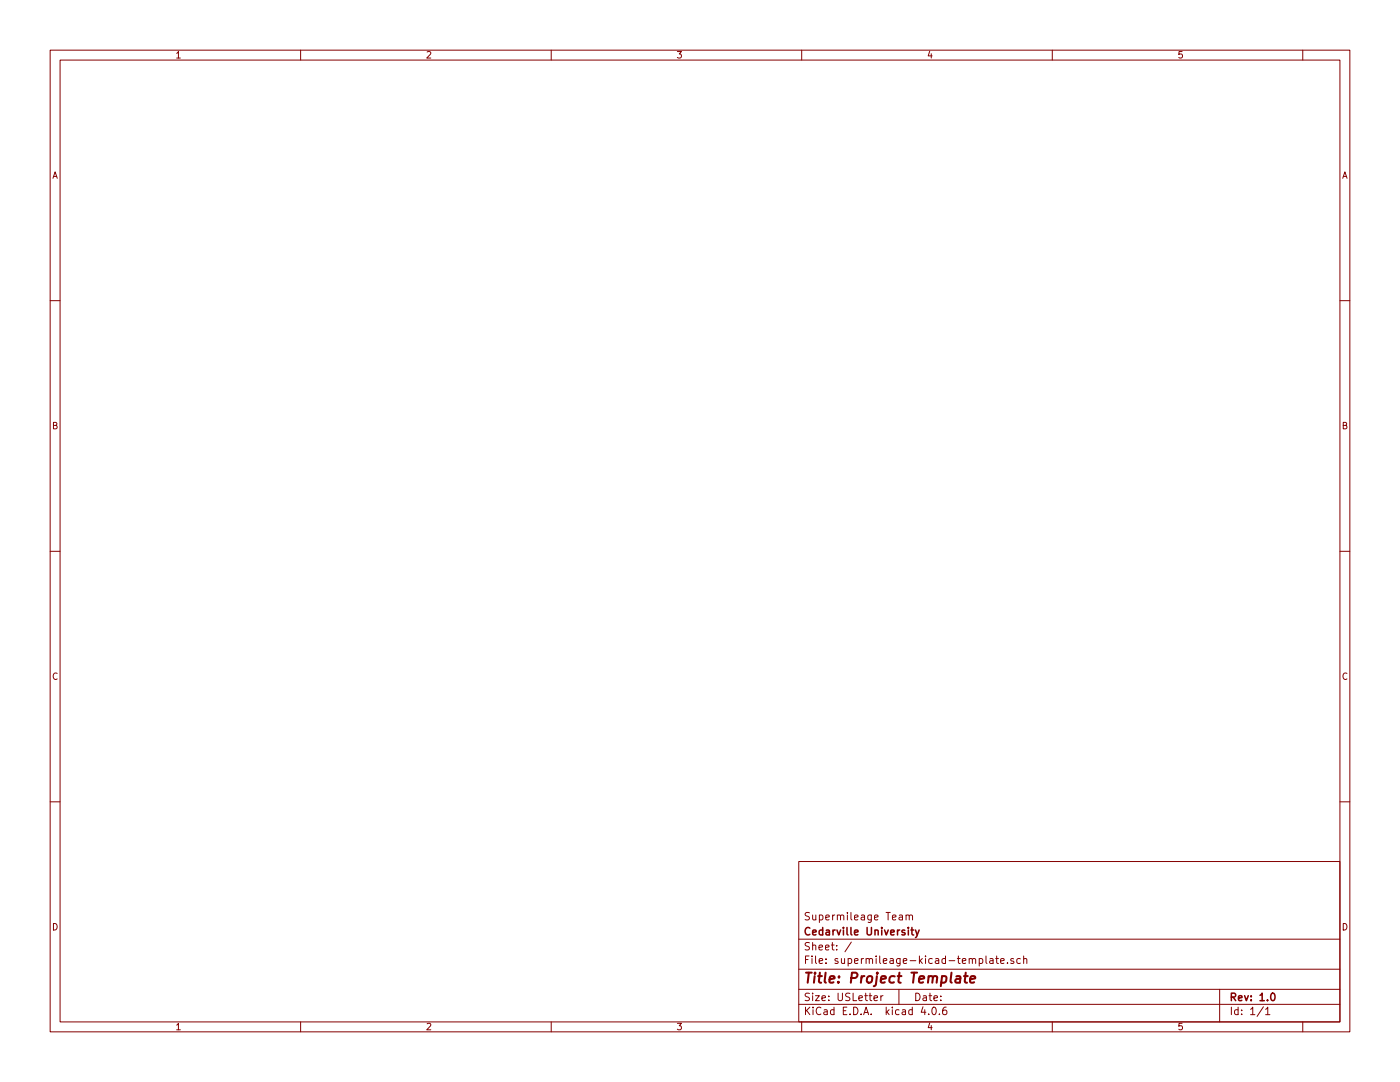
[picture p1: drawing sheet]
<svg xmlns="http://www.w3.org/2000/svg" width="279mm" height="216mm" viewBox="0 0 279 216" stroke-linecap="round" stroke-linejoin="round" font-family="sans-serif">
<g fill="none" stroke="#840000" stroke-width=".2">
<path d="M10 10h259.4v195.9h-259.4zM12 12h255.4v191.9h-255.4zM60 10v2M110 10v2M160 10v2M210 10v2M260 10v2M10 60h2M267.4 60h2M10 110h2M267.4 110h2M10 160h2"/>
<path d="M267.4 160h2M159.4 171.9h108v32h-108zM159.4 197.4h108M159.4 193.4h108M159.4 187.4h108M169.9 188l-1.3 1.9M174.4 199.2l.7-.2v-.2l-.4-.1-.3 .2 .1 .7h.6M175.8 198.7v1M176.2 198.7l-.4 .3M179.4 197.4v3M179.5 182.7h.6v.9M180.1 182.9l-.5 .1-.2 .2 .2 .4 .5-.1"/>
<path d="M180.8 182.7l.2-.1 .4 .1 .1 .9M180.8 182.6v1M181.5 182.8a.36 .36 0 0 1 .3-.2 .36 .36 0 0 1 .3 .2v.8M196.8 190.8v1.2l.2 .3M197.6 191.3h.5l.1 1M198.2 191.6l-.5 .1-.2 .2 .2 .4 .5-.1M198.7 191.3h.6M198.9 190.8v1.2l.4 .3M199.7 191.8l.7-.2v-.3h-.5l-.2 .2 .1 .7h.6M201.1 192.1v.2M202.3 191.3a.37 .37 0 0 0-.6 .2l.1 .2 .5 .1 .1 .2-.3 .3-.4-.1M203.6 191.3h-.4l-.3 .2 .1 .6 .2 .2 .4-.1"/>
<path d="M204.3 191.4l.2-.1h.4v1M204.3 190.8v1.5M243.4 197.4v6.5M60 203.9v2M110 203.9v2M159.4 200.4h108M160 203.9v2M184.2 200.9l-.4 1.1h1M185.3 202.3v.2M186.1 201.1l.2-.1a.8 .8 0 0 1 .6 .7 .8 .8 0 0 1-.6 .8l-.2-.2-.1-.4zM187.5 202.3v.2M188.8 201h-.4a1.11 1.11 0 0 0-.1 1.4l.4 .1 .2-.2 .1-.5-.3-.3-.4 .1-.2 .2"/>
<path d="M210 203.9v2M252.1 200.9l-1.2 1.9M252.6 201.4l.4-.4v1.5M252.6 202.5h.8M260 203.9v2"/>
</g>
<path d="M181.8 185.6h.5M182 185.1v1.3l.3 .2M182.7 185.6l.4 1M183.4 185.6l-.5 1.3-.2 .2M253.7 198.3l.2-.1a.8 .8 0 0 1 .6 .7 .8 .8 0 0 1-.6 .8l-.2-.2-.1-.4z" fill="none" stroke="#840000" stroke-width=".3"/>
<path d="M190.9 194.8h.7v1.3M191.7 195.2l-.7 .1a.4 .4 0 0 0-.4 .4 .4 .4 0 0 0 .3 .4l.7-.1M192.4 194.8h.7M192.7 194.1l-.2 1.7 .1 .2 .4 .1M193.6 195.4l1-.2v-.4h-.8l-.2 1 .2 .3 .6-.1" fill="none" stroke="#840000" stroke-width=".41"/>
<text font-size="2.8" fill="#840000" x="160.4" y="196.2">Title: Project Template</text>
<g font-size="2.1" fill="#840000">
<text x="160.4" y="183.6">Supermileage Team</text>
<text x="160.4" y="189.6">Sheet: /</text>
<text x="160.4" y="186.6">Cedarville University</text>
<text x="160.4" y="192.3">File: supermileage-kicad-template.sch</text>
<text x="160.4" y="202.5">KiCad E.D.A. kicad 4.0.6</text>
<text x="160.4" y="199.7">Size: USLetter</text>
<text x="182.4" y="199.7">Date:</text>
<text x="245.4" y="199.7">Rev: 1.0</text>
<text x="245.4" y="202.5">Id: 1/1</text>
</g>
<g font-size="1.8" fill="#840000">
<text x="35" y="11.6">1</text>
<text x="85" y="11.6">2</text>
<text x="135" y="11.6">3</text>
<text x="185" y="11.6">4</text>
<text x="235" y="11.6">5</text>
<text x="10.4" y="35.6">A</text>
<text x="267.8" y="35.6">A</text>
<text x="10.4" y="85.6">B</text>
<text x="267.8" y="85.6">B</text>
<text x="10.4" y="135.6">C</text>
<text x="267.8" y="135.6">C</text>
<text x="10.4" y="185.6">D</text>
<text x="267.8" y="185.6">D</text>
<text x="35" y="205.5">1</text>
<text x="85" y="205.5">2</text>
<text x="135" y="205.5">3</text>
<text x="185" y="205.5">4</text>
<text x="235" y="205.5">5</text>
</g>
</svg>
